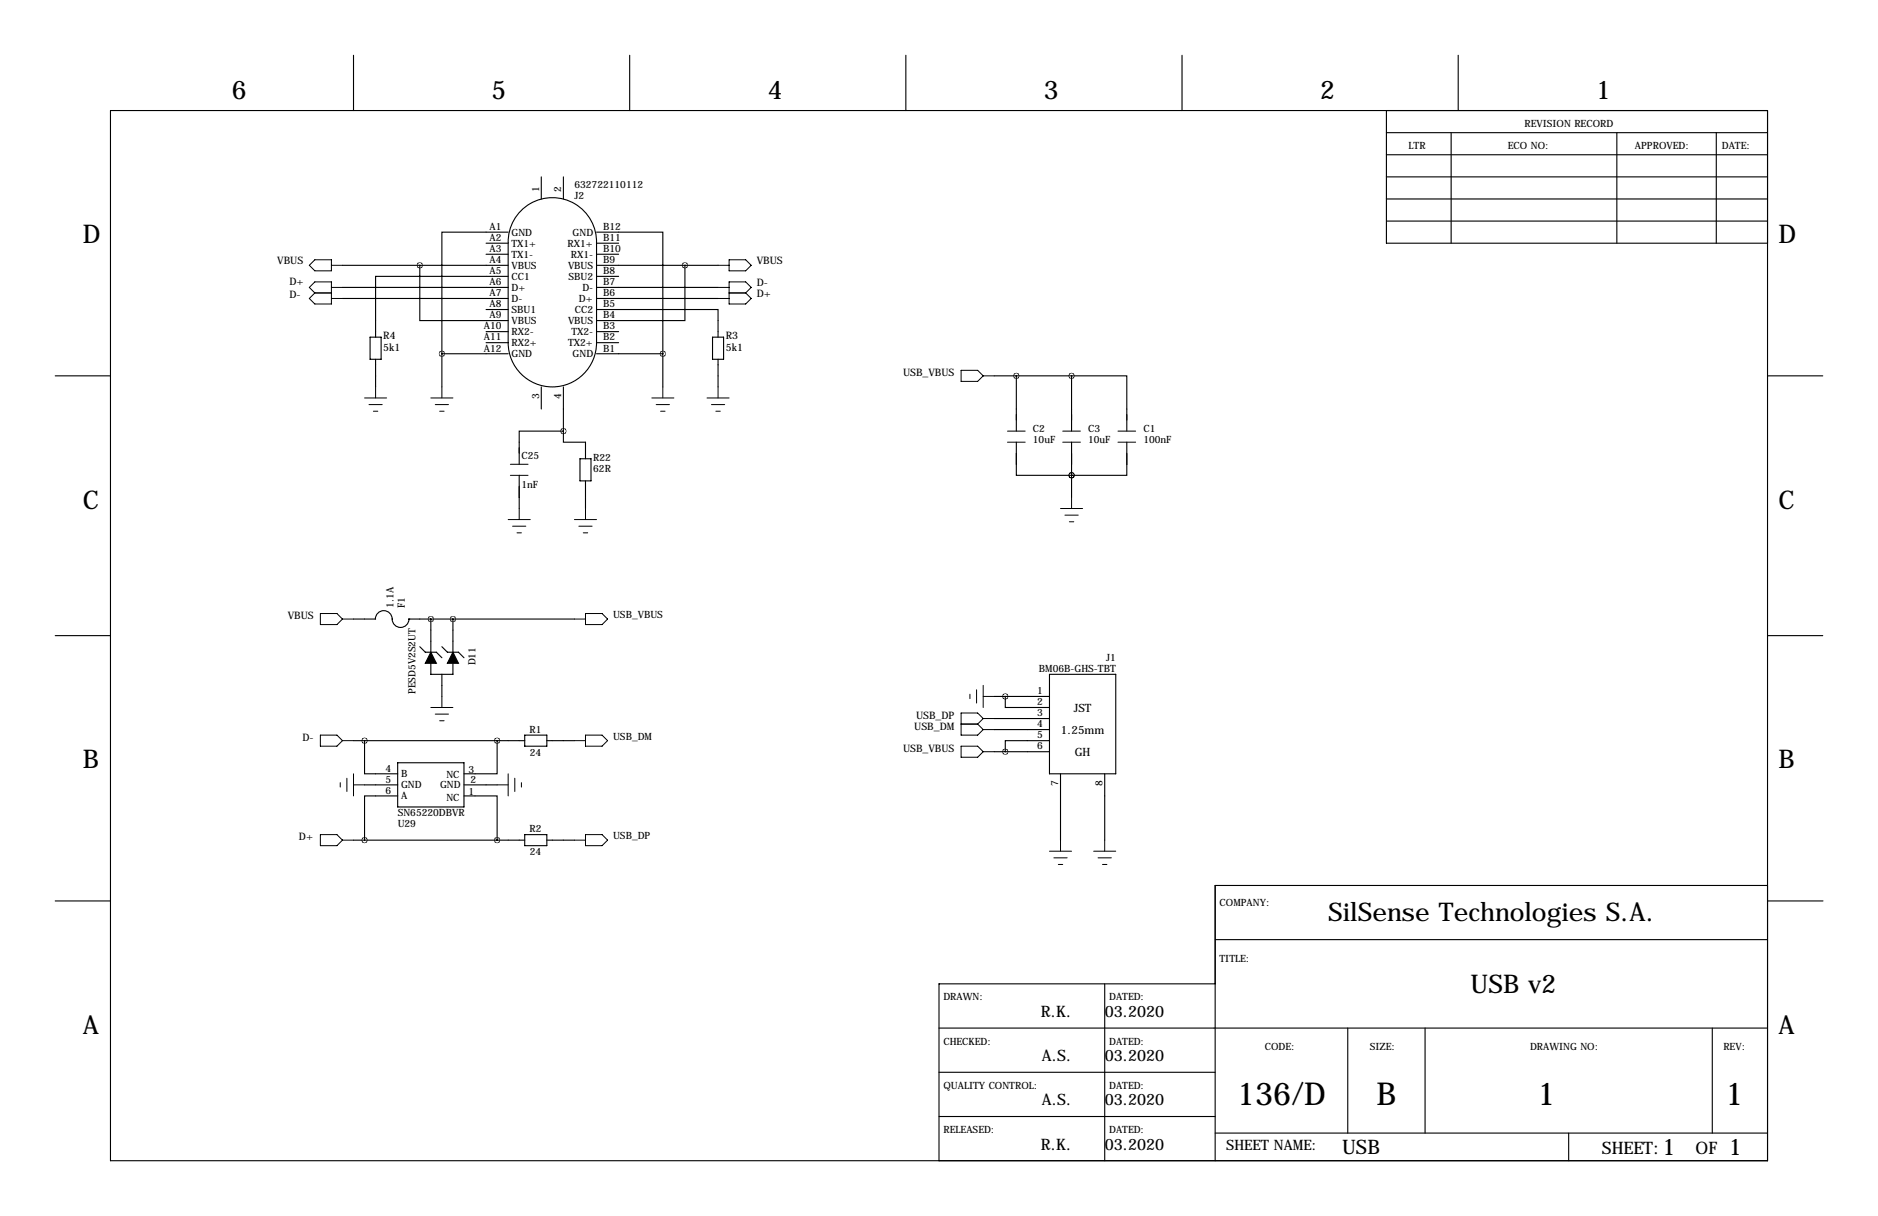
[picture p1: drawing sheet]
<svg xmlns="http://www.w3.org/2000/svg" width="432mm" height="279mm" viewBox="0 0 432 279" stroke-linecap="round" stroke-linejoin="round" font-family="sans-serif">
<g fill="none" stroke="#000" stroke-width=".25">
<path d="M81.3 12.7v12.7M144.8 12.7v12.7M208.3 12.7v12.7M271.8 12.7v12.7M335.3 12.7v12.7M25.4 25.4h381v241.3h-381zM318.8 30.5h87.6M318.8 35.6h87.6M318.8 25.4v30.5h87.6M333.7 30.5v25.4M371.8 30.5v25.4M394.6 30.5v25.4"/>
<path d="M111.8 55.9h5v22.8M111.8 58.4h5M116.8 53.3h-15.2v28M116.8 55.8a10.2 10.2 0 0 1 10.3-10.4 10.2 10.2 0 0 1 10.1 10.5M124.5 40.6v5.1M129.5 40.6v5.1M137.2 53.3h15.2v28M137.2 55.9h5M137.2 55.9v22.8M137.2 58.4h5M318.8 45.7h87.6M318.8 50.8h87.6"/>
<path d="M318.8 40.6h87.6M78.7 61h38.1M78.7 66h38.1M78.7 68.6h38.1M85.1 77.5h2.5v5h-2.5zM96.5 61v12.7h20.3M111.8 71.1h5M111.8 76.2h5M111.8 78.7h5M116.8 78.7a10.2 10.2 0 0 0 10.2 10.2 10.2 10.2 0 0 0 10.2-10.2M116.8 63.5h-30.4v14M137.2 71.1h27.9v6.4"/>
<path d="M137.2 61h27.9M137.2 63.5h5M137.2 66h27.9M137.2 68.6h27.9M137.2 76.2h5M137.2 78.7h5M157.5 61v12.7h-20.3M163.8 77.5h2.6v5h-2.6zM12.7 86.4h12.7M86.4 82.5v6.4M101.6 81.3h15.2M101.6 81.3v7.6"/>
<path d="M124.5 88.9v5.1M129.5 99.1h-10.1v7.6M129.5 99.1v2.5h5.1v3.8M129.5 88.9v10.2M137.2 81.3h15.2M152.4 81.3v7.6M165.1 82.5v6.4M228.6 86.4h17.8M233.7 86.4v12.7M246.4 86.4h12.7v12.7M246.4 86.4v12.7M406.4 86.4h12.7"/>
<path d="M119.4 109.2v7.6M133.3 105.4h2.6v5.1h-2.6zM134.6 110.5v6.3M233.7 101.6v7.6h12.7M246.4 109.2h.1M246.4 101.6v12.7M259.1 101.6v7.6h-12.7M12.7 146h12.7M81.3 142.2h5a1.93 1.93 0 0 1 1.9-1.9 1.93 1.93 0 0 1 2 1.9 1.93 1.93 0 0 0 1.9 2 1.93 1.93 0 0 0 1.9-2M94 142.2h.1M94 142.2h38.1M96.5 148.6l1.3 1.3h2.5l1.3 1.2"/>
<path d="M99.1 152.4v2.5h5v-2.5M99.1 142.2v7.7M101.6 148.6l1.3 1.3h2.5l1.3 1.2M101.6 154.9v5.1M104.1 142.2v7.7M241.3 154.9h15.2v22.9h-15.2zM406.4 146h12.7M81.3 170.2h39.3M83.8 170.2v7.6h7.6M91.4 175.3h15.3v10.1h-15.3zM114.3 170.2v7.6h-7.6M120.6 168.9h5.1v2.5h-5.1z"/>
<path d="M125.7 170.2h6.4M228.6 160h12.7M228.6 165.1h12.7M228.6 167.6h12.7M228.6 172.7h12.7M231.1 160v2.6h10.2M241.3 170.2h-10.2v2.5M243.8 177.8v15.2M254 177.8v15.2M81.3 193h39.3M83.8 180.3h7.6M91.4 182.9h-7.6v10.1"/>
<path d="M106.7 182.9h7.6v10.1M106.7 180.3h7.6M120.6 191.8h5.1v2.5h-5.1zM125.7 193h6.4M12.7 207h12.7M279.4 215.9h127M406.4 203.5h-127v63.2M406.5 207h12.7M215.9 236.2h190.5M254 226.1v40.6M279.4 226.1h-63.5v40.6M309.9 236.2v24.1"/>
<path d="M327.7 236.2v24.1M393.7 236.2v24.1M215.9 246.4h63.5M215.9 256.5h63.5M279.4 260.3h127M360.7 260.3v6.4"/>
</g>
<g fill="none" stroke="#000" stroke-width=".23">
<path d="M167.6 59.7h3.8l1.3 1.3-1.3 1.2h-3.8zM71.1 61l1.3-1.3h3.8v2.5h-3.8zM72.4 64.8h3.8v5h-3.8l-1.3-1.2 1.3-1.3-1.3-1.3zM72.4 67.3h3.8M76.2 66h2.5M76.2 68.6h2.5M76.2 61h2.5M165.1 66h2.5M165.1 68.6h2.5M165.1 61h2.5M167.6 64.8h3.8l1.3 1.2-1.3 1.3 1.3 1.3-1.3 1.2h-3.8zM167.6 67.3h3.8"/>
<path d="M83.8 91.4h5.1M84.8 93h3.1M85.9 94.5h1M86.4 88.9v2.5M99.1 91.4h5M100.1 93h3M101.1 94.5h1M101.6 88.9v2.5M149.9 91.4h5M150.9 93h3M151.9 94.5h1M152.4 88.9v2.5"/>
<path d="M162.6 91.4h5M163.6 93h3M164.6 94.5h1M165.1 88.9v2.5M221 85.1h3.8l1.3 1.3-1.3 1.2h-3.8zM226.1 86.4h2.5M231.6 99.1h4.1M244.3 99.1h4.1M257 99.1h4.1M116.8 119.4h5.1M117.3 106.7h4.1M117.3 109.2h4.1"/>
<path d="M119.4 116.8v2.6M132.1 119.4h5.1M134.6 116.8v2.6M231.6 101.6h4.1M243.8 116.8h5.1M244.3 101.6h4.1M244.9 118.4h3M245.9 119.9h1M246.4 114.3v2.5M257 101.6h4.1M117.9 120.9h3M118.9 122.4h1"/>
<path d="M133.1 120.9h3M134.1 122.4h1M73.7 141h3.8l1.2 1.2-1.2 1.3h-3.8zM78.7 142.2h2.6M132.1 142.2h2.5M134.6 141h3.8l1.3 1.2-1.3 1.3h-3.8zM223 159.5v1M224.5 158.5v3M226.1 157.5v5.1M73.7 168.9h3.8l1.2 1.3-1.2 1.2h-3.8zM78.2 179.8v1M78.7 170.2h2.6"/>
<path d="M79.8 178.8v3.1M81.3 177.8v5.1M99.1 162.6h5M100.1 164.1h3M101.1 165.6h1M101.6 160v2.6M116.8 177.8v5.1M118.4 178.8v3.1M119.9 179.8v1M132.1 170.2h2.5M134.6 168.9h3.8l1.3 1.3-1.3 1.2h-3.8zM221 171.4h3.8l1.3 1.3-1.3 1.3h-3.8z"/>
<path d="M221 166.4h3.8M224.8 166.4l1.3 1.2M226.1 165.1l-1.3-1.3h-3.8v5.1h3.8l1.3-1.3M226.1 160h2.5M226.1 172.7h2.5M226.1 165.1h2.5M226.1 165.1l-1.3 1.3M226.1 167.6h2.5M73.7 191.8h3.8l1.2 1.2-1.2 1.3h-3.8zM78.7 193h2.6M81.3 180.3h2.5M114.3 180.3h2.5"/>
<path d="M132.1 193h2.5M134.6 191.8h3.8l1.3 1.2-1.3 1.3h-3.8zM241.3 195.6h5.1M242.3 197.1h3.1M243.3 198.6h1M243.8 193v2.6M251.5 195.6h5M252.5 197.1h3M253.5 198.6h1M254 193v2.6"/>
</g>
<path d="M99.1 149.9l1.2 2.5h-2.5zM104.1 149.9l1.3 2.5h-2.5z" fill="#000" stroke="#000" stroke-width=".25"/>
<path d="M83.8 193a.05 .05 0 0 0 .1 0 .05 .05 0 0 0-.1 0zM83.8 170.2a.05 .05 0 0 0 .1 0 .05 .05 0 0 0-.1 0zM246.3 109.2a.05 .05 0 0 0 .1 0 .05 .05 0 0 0-.1 0zM246.3 109.2a.05 .05 0 0 0 .1 0 .05 .05 0 0 0-.1 0zM233.6 86.4a.05 .05 0 0 0 .1 0 .05 .05 0 0 0-.1 0zM246.3 86.4a.05 .05 0 0 0 .1 0 .05 .05 0 0 0-.1 0zM231.1 160a.05 .05 0 0 0 .1 0 .05 .05 0 0 0-.1 0zM231.1 172.7a.05 .05 0 0 0 .1 0 .05 .05 0 0 0-.1 0zM157.4 61a.05 .05 0 0 0 .1 0 .05 .05 0 0 0-.1 0zM96.5 61a.05 .05 0 0 0 .1 0 .05 .05 0 0 0-.1 0zM99 142.2a.05 .05 0 0 0 .1 0 .05 .05 0 0 0-.1 0zM104.1 142.2a.05 .05 0 0 0 .1 0 .05 .05 0 0 0-.1 0zM129.5 99.1a.05 .05 0 0 0 .1 0 .05 .05 0 0 0-.1 0z" fill="#000" stroke="#000" stroke-width="1.3"/>
<g font-size="7.3">
<text x="284.5" y="254">136/D</text>
<text x="316.5" y="254">B</text>
<text x="353.5" y="254">1</text>
<text x="396.7" y="254">1</text>
</g>
<g font-size="5.9">
<text x="53.3" y="22.9">6</text>
<text x="113" y="22.9">5</text>
<text x="176.5" y="22.9">4</text>
<text x="240" y="22.9">3</text>
<text x="303.5" y="22.9">2</text>
<text x="367" y="22.9">1</text>
<text x="19" y="55.9">D</text>
<text x="408.9" y="55.9">D</text>
<text x="19" y="116.8">C</text>
<text x="408.9" y="116.8">C</text>
<text x="19" y="176.5">B</text>
<text x="408.9" y="176.5">B</text>
<text x="305.4" y="211.6">SilSense Technologies S.A.</text>
<text x="338.1" y="228.1">USB v2</text>
<text x="19" y="237.5">A</text>
<text x="408.9" y="237.5">A</text>
</g>
<g font-size="5.3">
<text x="382.3" y="265.5">1</text>
<text x="397.5" y="265.5">1</text>
</g>
<text font-size="4.6" x="308.6" y="265.3">USB</text>
<g font-size="4">
<text x="368.3" y="265">SHEET:</text>
<text x="389.9" y="265">OF</text>
</g>
<g font-size="3.6">
<text x="239.3" y="233.7">R.K.</text>
<text x="254" y="233.7">03.2020</text>
<text x="239.5" y="243.8">A.S.</text>
<text x="254" y="243.8">03.2020</text>
<text x="239.5" y="254">A.S.</text>
<text x="254" y="254">03.2020</text>
<text x="239.3" y="264.2">R.K.</text>
<text x="254" y="264.2">03.2020</text>
</g>
<text font-size="3.3" x="281.9" y="264.2">SHEET NAME:</text>
<g font-size="2.6">
<text x="246.9" y="163.5">JST</text>
<text x="243.9" y="168.6">1.25mm</text>
<text x="247.1" y="173.6">GH</text>
</g>
<g font-size="2.4">
<text x="63.8" y="60.7">VBUS</text>
<text x="66.5" y="65.5">D+</text>
<text x="174" y="65.8">D-</text>
<text x="174" y="60.7">VBUS</text>
<text x="66.5" y="68.6">D-</text>
<text x="174" y="68.3">D+</text>
<text x="88.1" y="78">R4</text>
<text x="166.9" y="78">R3</text>
<text x="88.1" y="80.7">5k1</text>
<text x="166.9" y="80.7">5k1</text>
<text x="207.6" y="86.4">USB_VBUS</text>
<text x="66.2" y="142.2">VBUS</text>
<text x="210.2" y="167.6">USB_DM</text>
<text x="210.6" y="165.1">USB_DP</text>
<text x="69.6" y="170.2">D-</text>
<text x="207.6" y="172.7">USB_VBUS</text>
<text x="68.7" y="193">D+</text>
</g>
<g font-size="2.3">
<text x="350.5" y="29.2">REVISION RECORD</text>
<text x="323.8" y="34.3">LTR</text>
<text x="346.7" y="34.3">ECO NO:</text>
<text x="375.9" y="34.3">APPROVED:</text>
<text x="395.9" y="34.3">DATE:</text>
<text x="124" y="44.2" transform="rotate(-90 124 44.2)">1</text>
<text x="129" y="44.2" transform="rotate(-90 129 44.2)">2</text>
<text x="132.1" y="45.7">J2</text>
<text x="132.1" y="43.2">632722110112</text>
<text x="112.5" y="52.8">A1</text>
<text x="138.7" y="52.8">B12</text>
<text x="112.5" y="55.4">A2</text>
<text x="112.5" y="57.9">A3</text>
<text x="117.6" y="54.1">GND</text>
<text x="117.6" y="56.7">TX1+</text>
<text x="117.6" y="59.2">TX1-</text>
<text x="130.5" y="56.7">RX1+</text>
<text x="131.3" y="59.2">RX1-</text>
<text x="131.7" y="54.1">GND</text>
<text x="138.7" y="55.4">B11</text>
<text x="138.7" y="57.9">B10</text>
<text x="112.5" y="60.5">A4</text>
<text x="112.5" y="63">A5</text>
<text x="112.5" y="65.5">A6</text>
<text x="117.6" y="61.8">VBUS</text>
<text x="117.6" y="64.3">CC1</text>
<text x="130.6" y="61.8">VBUS</text>
<text x="130.7" y="64.3">SBU2</text>
<text x="138.7" y="60.5">B9</text>
<text x="138.7" y="63">B8</text>
<text x="138.7" y="65.5">B7</text>
<text x="112.5" y="68.1">A7</text>
<text x="112.5" y="70.6">A8</text>
<text x="117.6" y="66.8">D+</text>
<text x="117.6" y="69.4">D-</text>
<text x="117.6" y="71.9">SBU1</text>
<text x="132.2" y="71.9">CC2</text>
<text x="133.1" y="69.4">D+</text>
<text x="133.9" y="66.8">D-</text>
<text x="138.7" y="68.1">B6</text>
<text x="138.7" y="70.6">B5</text>
<text x="111.2" y="75.7">A10</text>
<text x="112.5" y="73.2">A9</text>
<text x="117.6" y="74.5">VBUS</text>
<text x="117.6" y="77">RX2-</text>
<text x="130.6" y="74.5">VBUS</text>
<text x="131.4" y="77">TX2-</text>
<text x="138.7" y="73.2">B4</text>
<text x="138.7" y="75.7">B3</text>
<text x="111.2" y="78.2">A11</text>
<text x="111.2" y="80.8">A12</text>
<text x="117.6" y="79.5">RX2+</text>
<text x="117.6" y="82.1">GND</text>
<text x="130.6" y="79.5">TX2+</text>
<text x="131.7" y="82.1">GND</text>
<text x="138.7" y="78.2">B2</text>
<text x="138.7" y="80.8">B1</text>
<text x="124" y="91.7" transform="rotate(-90 124 91.7)">3</text>
<text x="129" y="91.7" transform="rotate(-90 129 91.7)">4</text>
<text x="237.5" y="99.3">C2</text>
<text x="237.5" y="101.7">10uF</text>
<text x="250.2" y="99.3">C3</text>
<text x="250.2" y="101.7">10uF</text>
<text x="262.9" y="99.3">C1</text>
<text x="262.9" y="101.7">100nF</text>
<text x="119.9" y="105.4">C25</text>
<text x="136.4" y="105.9">R22</text>
<text x="119.9" y="112.1">1nF</text>
<text x="136.4" y="108.5">62R</text>
<text x="90.5" y="139.7" transform="rotate(-90 90.5 139.7)">1.1A</text>
<text x="93.1" y="139.7" transform="rotate(-90 93.1 139.7)">F1</text>
<text x="141" y="142">USB_VBUS</text>
<text x="109.3" y="152.9" transform="rotate(-90 109.3 152.9)">D11</text>
<text x="238.9" y="154.4">BM06B-GHS-TBT</text>
<text x="254.3" y="151.9">J1</text>
<text x="95.5" y="159.5" transform="rotate(-90 95.5 159.5)">PESD5V2S2UT</text>
<text x="238.5" y="159.5">1</text>
<text x="238.5" y="162.1">2</text>
<text x="238.5" y="164.6">3</text>
<text x="238.5" y="167.1">4</text>
<text x="121.8" y="168.4">R1</text>
<text x="121.8" y="173.6">24</text>
<text x="141" y="169.9">USB_DM</text>
<text x="238.5" y="169.7">5</text>
<text x="238.5" y="172.2">6</text>
<text x="88.6" y="179.8">5</text>
<text x="88.6" y="177.3">4</text>
<text x="92.2" y="178.6">B</text>
<text x="102.6" y="178.9">NC</text>
<text x="107.7" y="177.5">3</text>
<text x="108.2" y="179.8">2</text>
<text x="88.6" y="182.4">6</text>
<text x="92.2" y="181.1">GND</text>
<text x="92.2" y="183.7">A</text>
<text x="101.2" y="181.1">GND</text>
<text x="102.6" y="183.9">NC</text>
<text x="107.7" y="182.6">1</text>
<text x="243.3" y="180.6" transform="rotate(-90 243.3 180.6)">7</text>
<text x="253.5" y="180.6" transform="rotate(-90 253.5 180.6)">8</text>
<text x="91.4" y="190.1">U29</text>
<text x="91.4" y="187.5">SN65220DBVR</text>
<text x="121.8" y="191.2">R2</text>
<text x="121.8" y="196.5">24</text>
<text x="141" y="192.8">USB_DP</text>
<text x="280.4" y="208.3">COMPANY:</text>
<text x="280.4" y="221">TITLE:</text>
<text x="216.9" y="229.9">DRAWN:</text>
<text x="255" y="229.9">DATED:</text>
<text x="216.9" y="240">CHECKED:</text>
<text x="255" y="240">DATED:</text>
<text x="290.8" y="241.3">CODE:</text>
<text x="315" y="241.3">SIZE:</text>
<text x="351.8" y="241.3">DRAWING NO:</text>
<text x="396.2" y="241.3">REV:</text>
<text x="216.9" y="250.2">QUALITY CONTROL:</text>
<text x="255" y="250.2">DATED:</text>
<text x="216.9" y="260.3">RELEASED:</text>
<text x="255" y="260.3">DATED:</text>
</g>
</svg>
